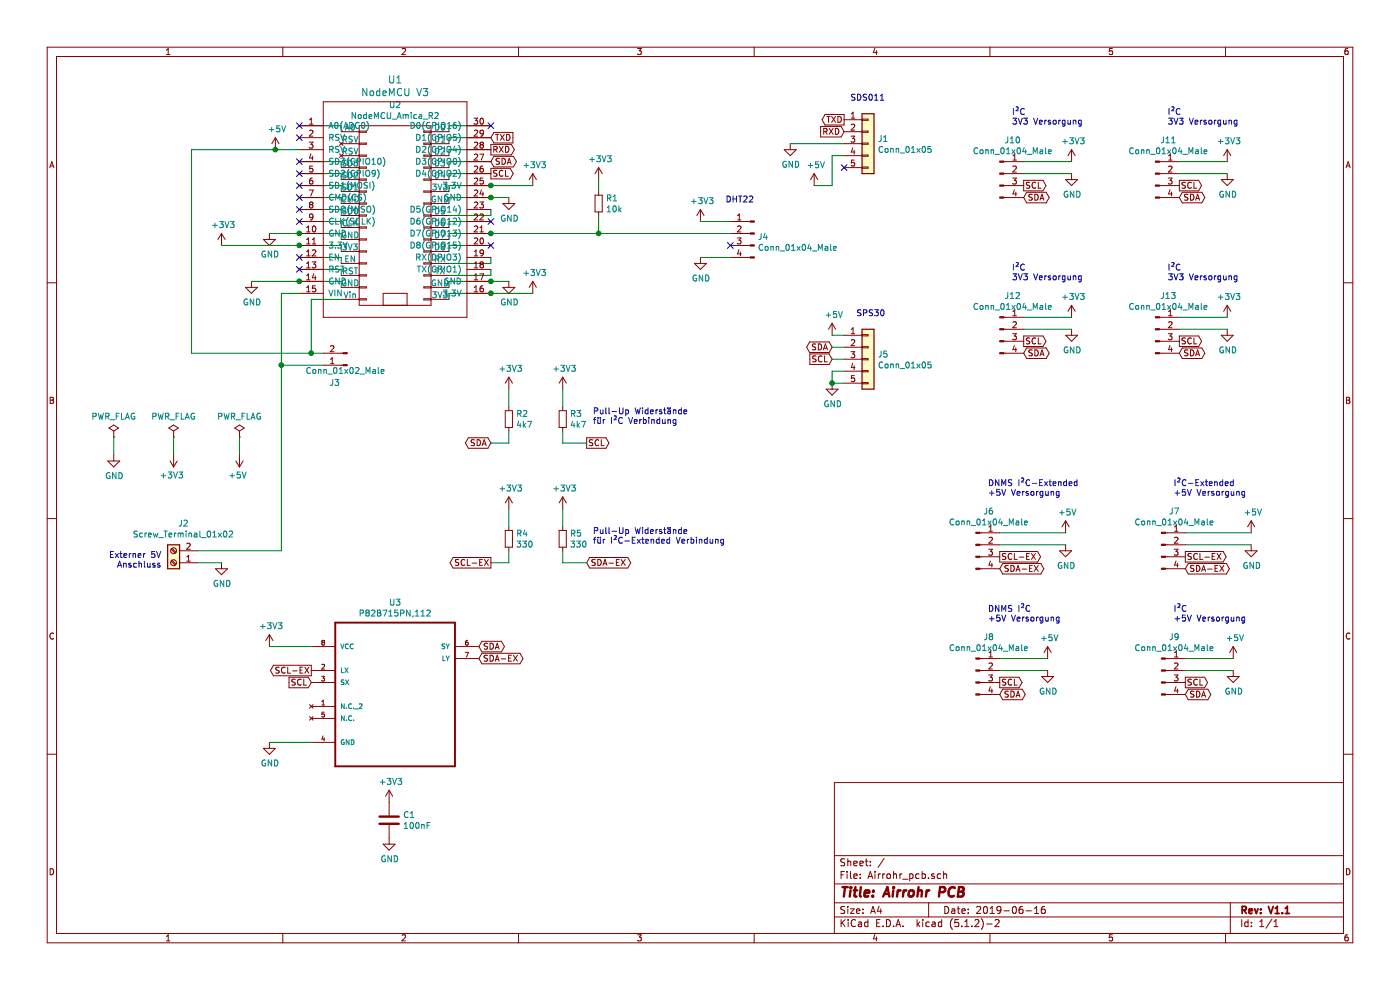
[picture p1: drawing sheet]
EESchema Schematic File Version 4
LIBS:Airrohr_pcb-cache
EELAYER 29 0
EELAYER END
$Descr A4 11693 8268
encoding utf-8
Sheet 1 1
Title "Airrohr PCB"
Date "2019-06-16"
Rev "V1.1"
Comp ""
Comment1 ""
Comment2 ""
Comment3 ""
Comment4 ""
$EndDescr
Wire Wire Line
	2500 1050 2850 1050
Wire Wire Line
	2850 1050 2850 1100
Wire Wire Line
	2500 1350 2850 1350
Wire Wire Line
	2850 1350 2850 1400
Wire Wire Line
	2500 1450 2850 1450
Wire Wire Line
	2850 1450 2850 1500
Wire Wire Line
	2500 1550 2850 1550
Wire Wire Line
	2850 1550 2850 1600
Wire Wire Line
	2500 1650 2850 1650
Wire Wire Line
	2850 1650 2850 1700
Wire Wire Line
	2500 1750 2850 1750
Wire Wire Line
	2850 1750 2850 1800
Wire Wire Line
	2500 1850 2850 1850
Wire Wire Line
	2850 1850 2850 1900
Wire Wire Line
	2850 1950 2850 2000
Wire Wire Line
	2850 2050 2850 2100
Wire Wire Line
	2500 2150 2850 2150
Wire Wire Line
	2850 2150 2850 2200
Wire Wire Line
	2500 2250 2850 2250
Wire Wire Line
	2850 2250 2850 2300
Wire Wire Line
	2850 2350 2850 2400
Wire Wire Line
	3750 1100 3750 1050
Wire Wire Line
	3750 1050 4100 1050
Wire Wire Line
	3750 1200 3750 1150
Wire Wire Line
	3750 1300 3750 1250
Wire Wire Line
	3750 1400 3750 1350
Wire Wire Line
	3750 1500 3750 1450
Wire Wire Line
	3750 1600 3750 1550
Wire Wire Line
	3750 1700 3750 1650
Wire Wire Line
	3750 1800 4100 1800
Wire Wire Line
	4100 1800 4100 1750
Wire Wire Line
	3750 1900 3750 1850
Wire Wire Line
	3750 2000 3750 1950
Wire Wire Line
	3750 2100 3750 2050
Wire Wire Line
	4100 2200 4100 2150
Wire Wire Line
	4100 2300 4100 2250
Wire Wire Line
	3750 2050 4100 2050
Wire Wire Line
	3750 1950 4100 1950
Wire Wire Line
	3750 1850 4100 1850
Wire Wire Line
	3750 1450 4100 1450
Wire Wire Line
	3750 1350 4100 1350
Wire Wire Line
	3750 1250 4100 1250
Wire Wire Line
	3750 1150 4100 1150
$Comp
L nodemcu:NodeMCU_Amica_R2 U2
U 1 1
P 3300 1800
F 0 "U2" H 3300 2725 50  0000 C CNN
F 1 "NodeMCU_Amica_R2" H 3300 2634 50  0000 C CNN
F 2 "nodemcu:NodeMCU_Amica_R2" H 3550 1800 50  0001 C CNN
F 3 "" H 3550 1800 50  0000 C CNN
	1    3300 1800
	1    0    0    -1  
$EndComp
Wire Wire Line
	3750 2400 3750 2350
Wire Wire Line
	3750 2500 3750 2450
$Comp
L power:GND #PWR0101
U 1 1
P 950 3800
F 0 "#PWR0101" H 950 3550 50  0001 C CNN
F 1 "GND" H 955 3627 50  0000 C CNN
F 2 "" H 950 3800 50  0001 C CNN
F 3 "" H 950 3800 50  0001 C CNN
	1    950  3800
	1    0    0    -1  
$EndComp
$Comp
L power:+5V #PWR0102
U 1 1
P 2000 3800
F 0 "#PWR0102" H 2000 3650 50  0001 C CNN
F 1 "+5V" H 2015 3973 50  0000 C CNN
F 2 "" H 2000 3800 50  0001 C CNN
F 3 "" H 2000 3800 50  0001 C CNN
	1    2000 3800
	-1   0    0    1   
$EndComp
$Comp
L power:PWR_FLAG #FLG0101
U 1 1
P 950 3650
F 0 "#FLG0101" H 950 3725 50  0001 C CNN
F 1 "PWR_FLAG" H 950 3823 50  0000 C CNN
F 2 "" H 950 3650 50  0001 C CNN
F 3 "~" H 950 3650 50  0001 C CNN
	1    950  3650
	1    0    0    -1  
$EndComp
$Comp
L power:PWR_FLAG #FLG0102
U 1 1
P 1450 3650
F 0 "#FLG0102" H 1450 3725 50  0001 C CNN
F 1 "PWR_FLAG" H 1450 3823 50  0000 C CNN
F 2 "" H 1450 3650 50  0001 C CNN
F 3 "~" H 1450 3650 50  0001 C CNN
	1    1450 3650
	1    0    0    -1  
$EndComp
$Comp
L power:PWR_FLAG #FLG0103
U 1 1
P 2000 3650
F 0 "#FLG0103" H 2000 3725 50  0001 C CNN
F 1 "PWR_FLAG" H 2000 3823 50  0000 C CNN
F 2 "" H 2000 3650 50  0001 C CNN
F 3 "~" H 2000 3650 50  0001 C CNN
	1    2000 3650
	1    0    0    -1  
$EndComp
Wire Wire Line
	950  3650 950  3800
Wire Wire Line
	2000 3650 2000 3800
$Comp
L power:+3V3 #PWR0103
U 1 1
P 1450 3800
F 0 "#PWR0103" H 1450 3650 50  0001 C CNN
F 1 "+3V3" H 1465 3973 50  0000 C CNN
F 2 "" H 1450 3800 50  0001 C CNN
F 3 "" H 1450 3800 50  0001 C CNN
	1    1450 3800
	-1   0    0    1   
$EndComp
Wire Wire Line
	1450 3650 1450 3800
$Comp
L power:+3V3 #PWR0104
U 1 1
P 1850 2050
F 0 "#PWR0104" H 1850 1900 50  0001 C CNN
F 1 "+3V3" H 1865 2223 50  0000 C CNN
F 2 "" H 1850 2050 50  0001 C CNN
F 3 "" H 1850 2050 50  0001 C CNN
	1    1850 2050
	1    0    0    -1  
$EndComp
$Comp
L power:GND #PWR0105
U 1 1
P 2250 1950
F 0 "#PWR0105" H 2250 1700 50  0001 C CNN
F 1 "GND" H 2255 1777 50  0000 C CNN
F 2 "" H 2250 1950 50  0001 C CNN
F 3 "" H 2250 1950 50  0001 C CNN
	1    2250 1950
	1    0    0    -1  
$EndComp
$Comp
L power:GND #PWR0106
U 1 1
P 2100 2350
F 0 "#PWR0106" H 2100 2100 50  0001 C CNN
F 1 "GND" H 2105 2177 50  0000 C CNN
F 2 "" H 2100 2350 50  0001 C CNN
F 3 "" H 2100 2350 50  0001 C CNN
	1    2100 2350
	1    0    0    -1  
$EndComp
$Comp
L power:GND #PWR0107
U 1 1
P 4250 1650
F 0 "#PWR0107" H 4250 1400 50  0001 C CNN
F 1 "GND" H 4255 1477 50  0000 C CNN
F 2 "" H 4250 1650 50  0001 C CNN
F 3 "" H 4250 1650 50  0001 C CNN
	1    4250 1650
	1    0    0    -1  
$EndComp
$Comp
L power:+3V3 #PWR0108
U 1 1
P 4450 1550
F 0 "#PWR0108" H 4450 1400 50  0001 C CNN
F 1 "+3V3" H 4465 1723 50  0000 C CNN
F 2 "" H 4450 1550 50  0001 C CNN
F 3 "" H 4450 1550 50  0001 C CNN
	1    4450 1550
	1    0    0    -1  
$EndComp
Connection ~ 4100 1550
Connection ~ 4100 2350
Connection ~ 4100 1650
Connection ~ 2500 2050
Connection ~ 2500 1950
Wire Wire Line
	4250 2350 4100 2350
Wire Wire Line
	3750 2350 4100 2350
Wire Wire Line
	4450 1550 4100 1550
Wire Wire Line
	3750 1550 4100 1550
Wire Wire Line
	4250 1650 4100 1650
Wire Wire Line
	3750 1650 4100 1650
Wire Wire Line
	2500 2350 2850 2350
Wire Wire Line
	1850 2050 2500 2050
Wire Wire Line
	2500 2050 2850 2050
Wire Wire Line
	2250 1950 2500 1950
Wire Wire Line
	2500 1950 2850 1950
Wire Wire Line
	3750 2300 4100 2300
Wire Wire Line
	3750 2200 4100 2200
$Comp
L power:+3V3 #PWR0109
U 1 1
P 4450 2450
F 0 "#PWR0109" H 4450 2300 50  0001 C CNN
F 1 "+3V3" H 4465 2623 50  0000 C CNN
F 2 "" H 4450 2450 50  0001 C CNN
F 3 "" H 4450 2450 50  0001 C CNN
	1    4450 2450
	1    0    0    -1  
$EndComp
$Comp
L power:GND #PWR0110
U 1 1
P 4250 2350
F 0 "#PWR0110" H 4250 2100 50  0001 C CNN
F 1 "GND" H 4255 2177 50  0000 C CNN
F 2 "" H 4250 2350 50  0001 C CNN
F 3 "" H 4250 2350 50  0001 C CNN
	1    4250 2350
	1    0    0    -1  
$EndComp
Wire Wire Line
	3750 2450 4100 2450
$Comp
L ESP8266:NodeMCU1.0(ESP-12E) U1
U 1 1
P 3300 1750
F 0 "U1" H 3300 2837 60  0000 C CNN
F 1 "NodeMCU V3" H 3300 2731 60  0000 C CNN
F 2 "ESP8266:NodeMCU-LoLinV3" H 2700 900 60  0001 C CNN
F 3 "" H 2700 900 60  0000 C CNN
	1    3300 1750
	1    0    0    -1  
$EndComp
Wire Wire Line
	4450 2450 4100 2450
Connection ~ 4100 2450
NoConn ~ 2500 1150
$Comp
L Connector:Screw_Terminal_01x02 J2
U 1 1
P 1450 4700
F 0 "J2" H 1368 4375 50  0000 C CNN
F 1 "Screw_Terminal_01x02" H 1368 4466 50  0000 C CNN
F 2 "TerminalBlock_Phoenix:TerminalBlock_Phoenix_MKDS-1,5-2-5.08_1x02_P5.08mm_Horizontal" H 1450 4700 50  0001 C CNN
F 3 "~" H 1450 4700 50  0001 C CNN
	1    1450 4700
	-1   0    0    1   
$EndComp
$Comp
L power:GND #PWR0111
U 1 1
P 1850 4700
F 0 "#PWR0111" H 1850 4450 50  0001 C CNN
F 1 "GND" H 1855 4527 50  0000 C CNN
F 2 "" H 1850 4700 50  0001 C CNN
F 3 "" H 1850 4700 50  0001 C CNN
	1    1850 4700
	1    0    0    -1  
$EndComp
Wire Wire Line
	1650 4700 1850 4700
$Comp
L Connector:Conn_01x02_Male J3
U 1 1
P 2900 3050
F 0 "J3" H 3050 3200 50  0000 R CNN
F 1 "Conn_01x02_Male" H 3250 3100 50  0000 R CNN
F 2 "Connector_PinHeader_2.54mm:PinHeader_1x02_P2.54mm_Vertical" H 2900 3050 50  0001 C CNN
F 3 "~" H 2900 3050 50  0001 C CNN
	1    2900 3050
	-1   0    0    1   
$EndComp
Wire Wire Line
	1650 4600 2350 4600
Wire Wire Line
	2100 2350 2500 2350
Connection ~ 2500 2350
Wire Wire Line
	2500 2450 2350 2450
Wire Wire Line
	2350 3050 2700 3050
Wire Wire Line
	2700 2950 2600 2950
Wire Wire Line
	2600 2500 2850 2500
$Comp
L power:+5V #PWR0112
U 1 1
P 2300 1250
F 0 "#PWR0112" H 2300 1100 50  0001 C CNN
F 1 "+5V" H 2315 1423 50  0000 C CNN
F 2 "" H 2300 1250 50  0001 C CNN
F 3 "" H 2300 1250 50  0001 C CNN
	1    2300 1250
	1    0    0    -1  
$EndComp
Wire Wire Line
	2300 1250 2500 1250
Text GLabel 4100 1150 2    50   Input ~ 0
TXD
Text GLabel 4100 1250 2    50   Output ~ 0
RXD
Connection ~ 2350 3050
Wire Wire Line
	2350 3050 2350 4600
Wire Wire Line
	2350 2450 2350 3050
Wire Wire Line
	2600 2500 2600 2950
Wire Wire Line
	2600 2950 1600 2950
Wire Wire Line
	1600 2950 1600 1250
Wire Wire Line
	1600 1250 2300 1250
Connection ~ 2600 2950
Connection ~ 2300 1250
Text Notes 1350 4750 2    50   ~ 0
Externer 5V\nAnschluss
$Comp
L Connector:Conn_01x04_Male J4
U 1 1
P 6300 1950
F 0 "J4" H 6272 1924 50  0000 R CNN
F 1 "Conn_01x04_Male" H 6272 1833 50  0000 R CNN
F 2 "Connector_PinHeader_2.54mm:PinHeader_1x04_P2.54mm_Vertical" H 6300 1950 50  0001 C CNN
F 3 "~" H 6300 1950 50  0001 C CNN
	1    6300 1950
	-1   0    0    -1  
$EndComp
Text Notes 6300 1700 2    50   ~ 0
DHT22
$Comp
L power:+3V3 #PWR0115
U 1 1
P 5850 1850
F 0 "#PWR0115" H 5850 1700 50  0001 C CNN
F 1 "+3V3" H 5865 2023 50  0000 C CNN
F 2 "" H 5850 1850 50  0001 C CNN
F 3 "" H 5850 1850 50  0001 C CNN
	1    5850 1850
	1    0    0    -1  
$EndComp
Wire Wire Line
	6100 1850 5850 1850
$Comp
L power:GND #PWR0116
U 1 1
P 5850 2150
F 0 "#PWR0116" H 5850 1900 50  0001 C CNN
F 1 "GND" H 5855 1977 50  0000 C CNN
F 2 "" H 5850 2150 50  0001 C CNN
F 3 "" H 5850 2150 50  0001 C CNN
	1    5850 2150
	1    0    0    -1  
$EndComp
Wire Wire Line
	6100 2150 5850 2150
Wire Wire Line
	6100 1950 5000 1950
Connection ~ 4100 1950
$Comp
L Device:R_Small R1
U 1 1
P 5000 1700
F 0 "R1" H 5059 1746 50  0000 L CNN
F 1 "10k" H 5059 1655 50  0000 L CNN
F 2 "Resistor_THT:R_Axial_DIN0207_L6.3mm_D2.5mm_P10.16mm_Horizontal" H 5000 1700 50  0001 C CNN
F 3 "~" H 5000 1700 50  0001 C CNN
	1    5000 1700
	1    0    0    -1  
$EndComp
$Comp
L power:+3V3 #PWR0117
U 1 1
P 5000 1500
F 0 "#PWR0117" H 5000 1350 50  0001 C CNN
F 1 "+3V3" H 5015 1673 50  0000 C CNN
F 2 "" H 5000 1500 50  0001 C CNN
F 3 "" H 5000 1500 50  0001 C CNN
	1    5000 1500
	1    0    0    -1  
$EndComp
Wire Wire Line
	5000 1500 5000 1600
Wire Wire Line
	5000 1800 5000 1950
Connection ~ 5000 1950
Wire Wire Line
	5000 1950 4100 1950
Text GLabel 4100 1450 2    50   Output ~ 0
SCL
Text GLabel 4100 1350 2    50   BiDi ~ 0
SDA
NoConn ~ 4100 1050
NoConn ~ 2500 1350
NoConn ~ 2500 1450
NoConn ~ 2500 1550
NoConn ~ 2500 1050
NoConn ~ 2500 1650
NoConn ~ 2500 1750
NoConn ~ 2500 1850
NoConn ~ 2500 2150
NoConn ~ 2500 2250
NoConn ~ 4100 2050
NoConn ~ 4100 1850
$Comp
L Device:R_Small R2
U 1 1
P 4250 3500
F 0 "R2" H 4309 3546 50  0000 L CNN
F 1 "4k7" H 4309 3455 50  0000 L CNN
F 2 "Resistor_THT:R_Axial_DIN0207_L6.3mm_D2.5mm_P10.16mm_Horizontal" H 4250 3500 50  0001 C CNN
F 3 "~" H 4250 3500 50  0001 C CNN
	1    4250 3500
	1    0    0    -1  
$EndComp
$Comp
L Device:R_Small R3
U 1 1
P 4700 3500
F 0 "R3" H 4759 3546 50  0000 L CNN
F 1 "4k7" H 4759 3455 50  0000 L CNN
F 2 "Resistor_THT:R_Axial_DIN0207_L6.3mm_D2.5mm_P10.16mm_Horizontal" H 4700 3500 50  0001 C CNN
F 3 "~" H 4700 3500 50  0001 C CNN
	1    4700 3500
	1    0    0    -1  
$EndComp
$Comp
L power:+3V3 #PWR0118
U 1 1
P 4250 3250
F 0 "#PWR0118" H 4250 3100 50  0001 C CNN
F 1 "+3V3" H 4265 3423 50  0000 C CNN
F 2 "" H 4250 3250 50  0001 C CNN
F 3 "" H 4250 3250 50  0001 C CNN
	1    4250 3250
	1    0    0    -1  
$EndComp
$Comp
L power:+3V3 #PWR0119
U 1 1
P 4700 3250
F 0 "#PWR0119" H 4700 3100 50  0001 C CNN
F 1 "+3V3" H 4715 3423 50  0000 C CNN
F 2 "" H 4700 3250 50  0001 C CNN
F 3 "" H 4700 3250 50  0001 C CNN
	1    4700 3250
	1    0    0    -1  
$EndComp
Wire Wire Line
	4250 3250 4250 3400
Wire Wire Line
	4700 3250 4700 3400
Text GLabel 4100 3700 0    50   BiDi ~ 0
SDA
Wire Wire Line
	4100 3700 4250 3700
Wire Wire Line
	4250 3700 4250 3600
Text GLabel 4900 3700 2    50   Output ~ 0
SCL
Wire Wire Line
	4700 3600 4700 3700
Wire Wire Line
	4700 3700 4900 3700
$Comp
L Device:R_Small R4
U 1 1
P 4250 4500
F 0 "R4" H 4309 4546 50  0000 L CNN
F 1 "330" H 4309 4455 50  0000 L CNN
F 2 "Resistor_THT:R_Axial_DIN0207_L6.3mm_D2.5mm_P10.16mm_Horizontal" H 4250 4500 50  0001 C CNN
F 3 "~" H 4250 4500 50  0001 C CNN
	1    4250 4500
	1    0    0    -1  
$EndComp
$Comp
L Device:R_Small R5
U 1 1
P 4700 4500
F 0 "R5" H 4759 4546 50  0000 L CNN
F 1 "330" H 4759 4455 50  0000 L CNN
F 2 "Resistor_THT:R_Axial_DIN0207_L6.3mm_D2.5mm_P10.16mm_Horizontal" H 4700 4500 50  0001 C CNN
F 3 "~" H 4700 4500 50  0001 C CNN
	1    4700 4500
	1    0    0    -1  
$EndComp
$Comp
L power:+3V3 #PWR0120
U 1 1
P 4250 4250
F 0 "#PWR0120" H 4250 4100 50  0001 C CNN
F 1 "+3V3" H 4265 4423 50  0000 C CNN
F 2 "" H 4250 4250 50  0001 C CNN
F 3 "" H 4250 4250 50  0001 C CNN
	1    4250 4250
	1    0    0    -1  
$EndComp
$Comp
L power:+3V3 #PWR0121
U 1 1
P 4700 4250
F 0 "#PWR0121" H 4700 4100 50  0001 C CNN
F 1 "+3V3" H 4715 4423 50  0000 C CNN
F 2 "" H 4700 4250 50  0001 C CNN
F 3 "" H 4700 4250 50  0001 C CNN
	1    4700 4250
	1    0    0    -1  
$EndComp
Wire Wire Line
	4250 4250 4250 4400
Wire Wire Line
	4700 4250 4700 4400
Text GLabel 4900 4700 2    50   BiDi ~ 0
SDA-EX
Wire Wire Line
	4100 4700 4250 4700
Wire Wire Line
	4250 4700 4250 4600
Text GLabel 4100 4700 0    50   Output ~ 0
SCL-EX
Wire Wire Line
	4700 4600 4700 4700
Wire Wire Line
	4700 4700 4900 4700
Text Notes 4950 3550 0    50   ~ 0
Pull-Up Widerstände\nfür I²C Verbindung
Text Notes 4950 4550 0    50   ~ 0
Pull-Up Widerstände\nfür I²C-Extended Verbindung
$Comp
L Connector_Generic:Conn_01x05 J5
U 1 1
P 7250 3000
F 0 "J5" H 7330 3042 50  0000 L CNN
F 1 "Conn_01x05" H 7330 2951 50  0000 L CNN
F 2 "Connector_JST_ZH:JST_ZH_S5B-EH_1x05_P1.50mm_Horizontal" H 7250 3000 50  0001 C CNN
F 3 "~" H 7250 3000 50  0001 C CNN
	1    7250 3000
	1    0    0    -1  
$EndComp
Text Notes 7150 2650 0    50   ~ 0
SPS30
$Comp
L power:+5V #PWR0122
U 1 1
P 6950 2800
F 0 "#PWR0122" H 6950 2650 50  0001 C CNN
F 1 "+5V" H 6965 2973 50  0000 C CNN
F 2 "" H 6950 2800 50  0001 C CNN
F 3 "" H 6950 2800 50  0001 C CNN
	1    6950 2800
	1    0    0    -1  
$EndComp
Wire Wire Line
	6950 2800 7050 2800
$Comp
L power:GND #PWR0123
U 1 1
P 6950 3200
F 0 "#PWR0123" H 6950 2950 50  0001 C CNN
F 1 "GND" H 6955 3027 50  0000 C CNN
F 2 "" H 6950 3200 50  0001 C CNN
F 3 "" H 6950 3200 50  0001 C CNN
	1    6950 3200
	1    0    0    -1  
$EndComp
Wire Wire Line
	6950 3200 7050 3200
Text GLabel 6950 2900 0    50   BiDi ~ 0
SDA
Wire Wire Line
	6950 2900 7050 2900
Text GLabel 6950 3000 0    50   Input ~ 0
SCL
Wire Wire Line
	6950 3000 7050 3000
NoConn ~ 6100 2050
Wire Wire Line
	7050 3100 6950 3100
Wire Wire Line
	6950 3100 6950 3200
Connection ~ 6950 3200
$Comp
L P82B715PN_112:P82B715PN,112 U3
U 1 1
P 3300 5700
F 0 "U3" H 3300 6370 50  0000 C CNN
F 1 "P82B715PN,112" H 3300 6279 50  0000 C CNN
F 2 "P82B715PN_112:DIP254P762X420-8" H 3300 5700 50  0001 L BNN
F 3 "" H 3300 5700 50  0001 L BNN
F 4 "None" H 3300 5700 50  0001 L BNN "Feld4"
F 5 "NXP USA" H 3300 5700 50  0001 L BNN "Feld5"
F 6 "Unavailable" H 3300 5700 50  0001 L BNN "Feld6"
F 7 "DIP-8 NXP Semiconductors" H 3300 5700 50  0001 L BNN "Feld7"
F 8 "I2C Bus Extender 8-Pin PDIP Tube" H 3300 5700 50  0001 L BNN "Feld8"
	1    3300 5700
	1    0    0    -1  
$EndComp
$Comp
L power:GND #PWR0124
U 1 1
P 2250 6200
F 0 "#PWR0124" H 2250 5950 50  0001 C CNN
F 1 "GND" H 2255 6027 50  0000 C CNN
F 2 "" H 2250 6200 50  0001 C CNN
F 3 "" H 2250 6200 50  0001 C CNN
	1    2250 6200
	1    0    0    -1  
$EndComp
Wire Wire Line
	2250 6200 2600 6200
$Comp
L power:+3V3 #PWR0125
U 1 1
P 2250 5400
F 0 "#PWR0125" H 2250 5250 50  0001 C CNN
F 1 "+3V3" H 2265 5573 50  0000 C CNN
F 2 "" H 2250 5400 50  0001 C CNN
F 3 "" H 2250 5400 50  0001 C CNN
	1    2250 5400
	1    0    0    -1  
$EndComp
Wire Wire Line
	2250 5400 2600 5400
Text GLabel 4000 5400 2    50   BiDi ~ 0
SDA
Text GLabel 4000 5500 2    50   BiDi ~ 0
SDA-EX
Text GLabel 2600 5600 0    50   Output ~ 0
SCL-EX
Text GLabel 2600 5700 0    50   Input ~ 0
SCL
$Comp
L Device:C C1
U 1 1
P 3250 6850
F 0 "C1" H 3365 6896 50  0000 L CNN
F 1 "100nF" H 3365 6805 50  0000 L CNN
F 2 "Capacitor_THT:C_Axial_L3.8mm_D2.6mm_P7.50mm_Horizontal" H 3288 6700 50  0001 C CNN
F 3 "~" H 3250 6850 50  0001 C CNN
	1    3250 6850
	1    0    0    -1  
$EndComp
$Comp
L power:+3V3 #PWR0128
U 1 1
P 3250 6700
F 0 "#PWR0128" H 3250 6550 50  0001 C CNN
F 1 "+3V3" H 3265 6873 50  0000 C CNN
F 2 "" H 3250 6700 50  0001 C CNN
F 3 "" H 3250 6700 50  0001 C CNN
	1    3250 6700
	1    0    0    -1  
$EndComp
$Comp
L power:GND #PWR0129
U 1 1
P 3250 7000
F 0 "#PWR0129" H 3250 6750 50  0001 C CNN
F 1 "GND" H 3255 6827 50  0000 C CNN
F 2 "" H 3250 7000 50  0001 C CNN
F 3 "" H 3250 7000 50  0001 C CNN
	1    3250 7000
	1    0    0    -1  
$EndComp
$Comp
L power:+3V3 #PWR0141
U 1 1
P 8950 1350
F 0 "#PWR0141" H 8950 1200 50  0001 C CNN
F 1 "+3V3" H 8965 1523 50  0000 C CNN
F 2 "" H 8950 1350 50  0001 C CNN
F 3 "" H 8950 1350 50  0001 C CNN
	1    8950 1350
	1    0    0    -1  
$EndComp
Text Notes 8450 1050 0    50   ~ 0
I²C\n3V3 Versorgung
$Comp
L Connector:Conn_01x04_Male J9
U 1 1
P 9700 5600
F 0 "J9" H 9808 5881 50  0000 C CNN
F 1 "Conn_01x04_Male" H 9808 5790 50  0000 C CNN
F 2 "Connector_PinHeader_2.54mm:PinHeader_1x04_P2.54mm_Vertical" H 9700 5600 50  0001 C CNN
F 3 "~" H 9700 5600 50  0001 C CNN
	1    9700 5600
	1    0    0    -1  
$EndComp
$Comp
L Connector:Conn_01x04_Male J10
U 1 1
P 8350 1450
F 0 "J10" H 8458 1731 50  0000 C CNN
F 1 "Conn_01x04_Male" H 8458 1640 50  0000 C CNN
F 2 "Connector_PinHeader_2.54mm:PinHeader_1x04_P2.54mm_Vertical" H 8350 1450 50  0001 C CNN
F 3 "~" H 8350 1450 50  0001 C CNN
	1    8350 1450
	1    0    0    -1  
$EndComp
$Comp
L power:GND #PWR0140
U 1 1
P 8950 1450
F 0 "#PWR0140" H 8950 1200 50  0001 C CNN
F 1 "GND" H 8955 1277 50  0000 C CNN
F 2 "" H 8950 1450 50  0001 C CNN
F 3 "" H 8950 1450 50  0001 C CNN
	1    8950 1450
	1    0    0    -1  
$EndComp
Text GLabel 8550 1550 2    50   Output ~ 0
SCL
Text GLabel 8550 1650 2    50   BiDi ~ 0
SDA
Wire Wire Line
	8550 1350 8950 1350
Wire Wire Line
	8550 1450 8950 1450
Text Notes 9800 5200 0    50   ~ 0
I²C\n+5V Versorgung
Wire Wire Line
	9900 5600 10300 5600
Wire Wire Line
	9900 5500 10300 5500
Text GLabel 9900 5800 2    50   BiDi ~ 0
SDA
Text GLabel 9900 5700 2    50   Output ~ 0
SCL
$Comp
L power:+5V #PWR0139
U 1 1
P 10300 5500
F 0 "#PWR0139" H 10300 5350 50  0001 C CNN
F 1 "+5V" H 10315 5673 50  0000 C CNN
F 2 "" H 10300 5500 50  0001 C CNN
F 3 "" H 10300 5500 50  0001 C CNN
	1    10300 5500
	1    0    0    -1  
$EndComp
$Comp
L power:GND #PWR0138
U 1 1
P 10300 5600
F 0 "#PWR0138" H 10300 5350 50  0001 C CNN
F 1 "GND" H 10305 5427 50  0000 C CNN
F 2 "" H 10300 5600 50  0001 C CNN
F 3 "" H 10300 5600 50  0001 C CNN
	1    10300 5600
	1    0    0    -1  
$EndComp
Text Notes 8250 5200 0    50   ~ 0
DNMS I²C\n+5V Versorgung
Wire Wire Line
	8350 5600 8750 5600
Wire Wire Line
	8350 5500 8750 5500
Text GLabel 8350 5800 2    50   BiDi ~ 0
SDA
Text GLabel 8350 5700 2    50   Output ~ 0
SCL
$Comp
L power:+5V #PWR0137
U 1 1
P 8750 5500
F 0 "#PWR0137" H 8750 5350 50  0001 C CNN
F 1 "+5V" H 8765 5673 50  0000 C CNN
F 2 "" H 8750 5500 50  0001 C CNN
F 3 "" H 8750 5500 50  0001 C CNN
	1    8750 5500
	1    0    0    -1  
$EndComp
$Comp
L power:GND #PWR0136
U 1 1
P 8750 5600
F 0 "#PWR0136" H 8750 5350 50  0001 C CNN
F 1 "GND" H 8755 5427 50  0000 C CNN
F 2 "" H 8750 5600 50  0001 C CNN
F 3 "" H 8750 5600 50  0001 C CNN
	1    8750 5600
	1    0    0    -1  
$EndComp
$Comp
L Connector:Conn_01x04_Male J8
U 1 1
P 8150 5600
F 0 "J8" H 8258 5881 50  0000 C CNN
F 1 "Conn_01x04_Male" H 8258 5790 50  0000 C CNN
F 2 "Connector_PinHeader_2.54mm:PinHeader_1x04_P2.54mm_Vertical" H 8150 5600 50  0001 C CNN
F 3 "~" H 8150 5600 50  0001 C CNN
	1    8150 5600
	1    0    0    -1  
$EndComp
Text Notes 9800 4150 0    50   ~ 0
I²C-Extended\n+5V Versorgung
Wire Wire Line
	9900 4550 10450 4550
Wire Wire Line
	9900 4450 10450 4450
Text GLabel 9900 4750 2    50   BiDi ~ 0
SDA-EX
Text GLabel 9900 4650 2    50   Output ~ 0
SCL-EX
$Comp
L power:+5V #PWR0135
U 1 1
P 10450 4450
F 0 "#PWR0135" H 10450 4300 50  0001 C CNN
F 1 "+5V" H 10465 4623 50  0000 C CNN
F 2 "" H 10450 4450 50  0001 C CNN
F 3 "" H 10450 4450 50  0001 C CNN
	1    10450 4450
	1    0    0    -1  
$EndComp
$Comp
L power:GND #PWR0134
U 1 1
P 10450 4550
F 0 "#PWR0134" H 10450 4300 50  0001 C CNN
F 1 "GND" H 10455 4377 50  0000 C CNN
F 2 "" H 10450 4550 50  0001 C CNN
F 3 "" H 10450 4550 50  0001 C CNN
	1    10450 4550
	1    0    0    -1  
$EndComp
$Comp
L Connector:Conn_01x04_Male J7
U 1 1
P 9700 4550
F 0 "J7" H 9808 4831 50  0000 C CNN
F 1 "Conn_01x04_Male" H 9808 4740 50  0000 C CNN
F 2 "Connector_PinHeader_2.54mm:PinHeader_1x04_P2.54mm_Vertical" H 9700 4550 50  0001 C CNN
F 3 "~" H 9700 4550 50  0001 C CNN
	1    9700 4550
	1    0    0    -1  
$EndComp
Text Notes 8250 4150 0    50   ~ 0
DNMS I²C-Extended\n+5V Versorgung
Wire Wire Line
	8350 4550 8900 4550
Wire Wire Line
	8350 4450 8900 4450
Text GLabel 8350 4750 2    50   BiDi ~ 0
SDA-EX
Text GLabel 8350 4650 2    50   Output ~ 0
SCL-EX
$Comp
L power:+5V #PWR0133
U 1 1
P 8900 4450
F 0 "#PWR0133" H 8900 4300 50  0001 C CNN
F 1 "+5V" H 8915 4623 50  0000 C CNN
F 2 "" H 8900 4450 50  0001 C CNN
F 3 "" H 8900 4450 50  0001 C CNN
	1    8900 4450
	1    0    0    -1  
$EndComp
$Comp
L power:GND #PWR0132
U 1 1
P 8900 4550
F 0 "#PWR0132" H 8900 4300 50  0001 C CNN
F 1 "GND" H 8905 4377 50  0000 C CNN
F 2 "" H 8900 4550 50  0001 C CNN
F 3 "" H 8900 4550 50  0001 C CNN
	1    8900 4550
	1    0    0    -1  
$EndComp
$Comp
L Connector:Conn_01x04_Male J6
U 1 1
P 8150 4550
F 0 "J6" H 8258 4831 50  0000 C CNN
F 1 "Conn_01x04_Male" H 8258 4740 50  0000 C CNN
F 2 "Connector_PinHeader_2.54mm:PinHeader_1x04_P2.54mm_Vertical" H 8150 4550 50  0001 C CNN
F 3 "~" H 8150 4550 50  0001 C CNN
	1    8150 4550
	1    0    0    -1  
$EndComp
$Comp
L Connector_Generic:Conn_01x05 J1
U 1 1
P 7250 1200
F 0 "J1" H 7330 1242 50  0000 L CNN
F 1 "Conn_01x05" H 7330 1151 50  0000 L CNN
F 2 "Connector_JST:JST_XH_S5B-XH-A-1_1x05_P2.50mm_Horizontal" H 7250 1200 50  0001 C CNN
F 3 "~" H 7250 1200 50  0001 C CNN
	1    7250 1200
	1    0    0    -1  
$EndComp
Text GLabel 7050 1000 0    50   Output ~ 0
TXD
Text GLabel 7050 1100 0    50   Input ~ 0
RXD
$Comp
L power:GND #PWR0113
U 1 1
P 6600 1200
F 0 "#PWR0113" H 6600 950 50  0001 C CNN
F 1 "GND" H 6605 1027 50  0000 C CNN
F 2 "" H 6600 1200 50  0001 C CNN
F 3 "" H 6600 1200 50  0001 C CNN
	1    6600 1200
	1    0    0    -1  
$EndComp
$Comp
L power:+5V #PWR0114
U 1 1
P 6800 1550
F 0 "#PWR0114" H 6800 1400 50  0001 C CNN
F 1 "+5V" H 6815 1723 50  0000 C CNN
F 2 "" H 6800 1550 50  0001 C CNN
F 3 "" H 6800 1550 50  0001 C CNN
	1    6800 1550
	1    0    0    -1  
$EndComp
Wire Wire Line
	6950 1550 6950 1300
Wire Wire Line
	6800 1550 6950 1550
Wire Wire Line
	6950 1300 7050 1300
Wire Wire Line
	6600 1200 7050 1200
NoConn ~ 7050 1400
Text Notes 7100 850  0    50   ~ 0
SDS011
$Comp
L power:+3V3 #PWR0126
U 1 1
P 10250 1350
F 0 "#PWR0126" H 10250 1200 50  0001 C CNN
F 1 "+3V3" H 10265 1523 50  0000 C CNN
F 2 "" H 10250 1350 50  0001 C CNN
F 3 "" H 10250 1350 50  0001 C CNN
	1    10250 1350
	1    0    0    -1  
$EndComp
Text Notes 9750 1050 0    50   ~ 0
I²C\n3V3 Versorgung
$Comp
L Connector:Conn_01x04_Male J11
U 1 1
P 9650 1450
F 0 "J11" H 9758 1731 50  0000 C CNN
F 1 "Conn_01x04_Male" H 9758 1640 50  0000 C CNN
F 2 "Connector_PinHeader_2.54mm:PinHeader_1x04_P2.54mm_Vertical" H 9650 1450 50  0001 C CNN
F 3 "~" H 9650 1450 50  0001 C CNN
	1    9650 1450
	1    0    0    -1  
$EndComp
$Comp
L power:GND #PWR0127
U 1 1
P 10250 1450
F 0 "#PWR0127" H 10250 1200 50  0001 C CNN
F 1 "GND" H 10255 1277 50  0000 C CNN
F 2 "" H 10250 1450 50  0001 C CNN
F 3 "" H 10250 1450 50  0001 C CNN
	1    10250 1450
	1    0    0    -1  
$EndComp
Text GLabel 9850 1550 2    50   Output ~ 0
SCL
Text GLabel 9850 1650 2    50   BiDi ~ 0
SDA
Wire Wire Line
	9850 1350 10250 1350
Wire Wire Line
	9850 1450 10250 1450
$Comp
L power:+3V3 #PWR0130
U 1 1
P 8950 2650
F 0 "#PWR0130" H 8950 2500 50  0001 C CNN
F 1 "+3V3" H 8965 2823 50  0000 C CNN
F 2 "" H 8950 2650 50  0001 C CNN
F 3 "" H 8950 2650 50  0001 C CNN
	1    8950 2650
	1    0    0    -1  
$EndComp
Text Notes 8450 2350 0    50   ~ 0
I²C\n3V3 Versorgung
$Comp
L Connector:Conn_01x04_Male J12
U 1 1
P 8350 2750
F 0 "J12" H 8458 3031 50  0000 C CNN
F 1 "Conn_01x04_Male" H 8458 2940 50  0000 C CNN
F 2 "Connector_PinHeader_2.54mm:PinHeader_1x04_P2.54mm_Vertical" H 8350 2750 50  0001 C CNN
F 3 "~" H 8350 2750 50  0001 C CNN
	1    8350 2750
	1    0    0    -1  
$EndComp
$Comp
L power:GND #PWR0131
U 1 1
P 8950 2750
F 0 "#PWR0131" H 8950 2500 50  0001 C CNN
F 1 "GND" H 8955 2577 50  0000 C CNN
F 2 "" H 8950 2750 50  0001 C CNN
F 3 "" H 8950 2750 50  0001 C CNN
	1    8950 2750
	1    0    0    -1  
$EndComp
Text GLabel 8550 2850 2    50   Output ~ 0
SCL
Text GLabel 8550 2950 2    50   BiDi ~ 0
SDA
Wire Wire Line
	8550 2650 8950 2650
Wire Wire Line
	8550 2750 8950 2750
$Comp
L power:+3V3 #PWR0142
U 1 1
P 10250 2650
F 0 "#PWR0142" H 10250 2500 50  0001 C CNN
F 1 "+3V3" H 10265 2823 50  0000 C CNN
F 2 "" H 10250 2650 50  0001 C CNN
F 3 "" H 10250 2650 50  0001 C CNN
	1    10250 2650
	1    0    0    -1  
$EndComp
Text Notes 9750 2350 0    50   ~ 0
I²C\n3V3 Versorgung
$Comp
L Connector:Conn_01x04_Male J13
U 1 1
P 9650 2750
F 0 "J13" H 9758 3031 50  0000 C CNN
F 1 "Conn_01x04_Male" H 9758 2940 50  0000 C CNN
F 2 "Connector_PinHeader_2.54mm:PinHeader_1x04_P2.54mm_Vertical" H 9650 2750 50  0001 C CNN
F 3 "~" H 9650 2750 50  0001 C CNN
	1    9650 2750
	1    0    0    -1  
$EndComp
$Comp
L power:GND #PWR0143
U 1 1
P 10250 2750
F 0 "#PWR0143" H 10250 2500 50  0001 C CNN
F 1 "GND" H 10255 2577 50  0000 C CNN
F 2 "" H 10250 2750 50  0001 C CNN
F 3 "" H 10250 2750 50  0001 C CNN
	1    10250 2750
	1    0    0    -1  
$EndComp
Text GLabel 9850 2850 2    50   Output ~ 0
SCL
Text GLabel 9850 2950 2    50   BiDi ~ 0
SDA
Wire Wire Line
	9850 2650 10250 2650
Wire Wire Line
	9850 2750 10250 2750
$EndSCHEMATC
